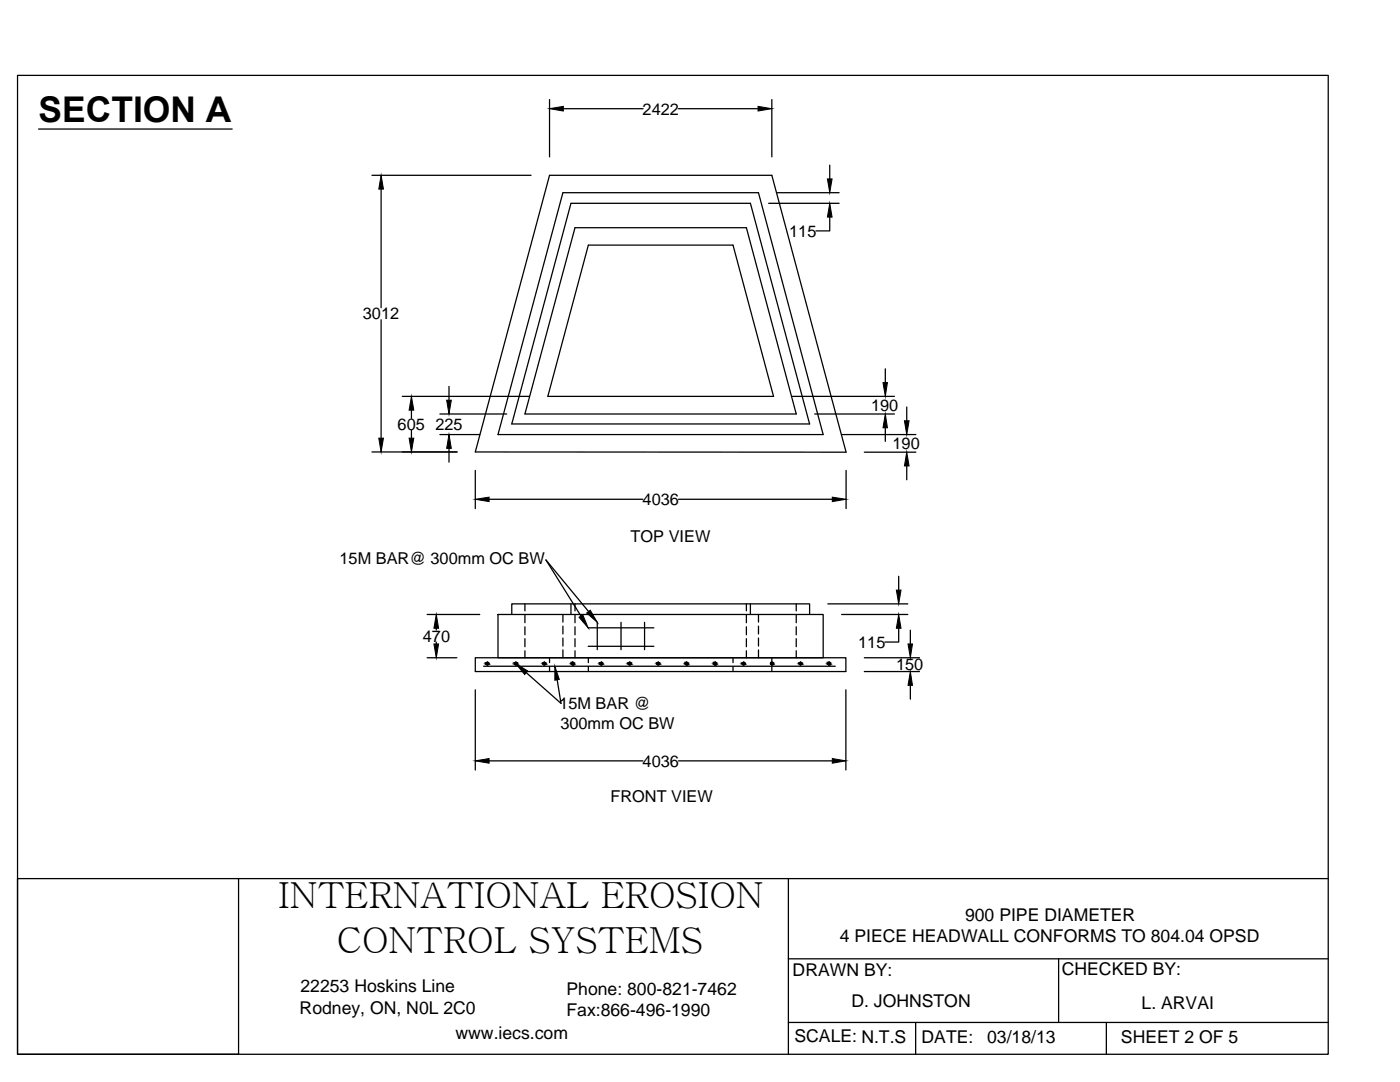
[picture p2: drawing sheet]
<svg xmlns="http://www.w3.org/2000/svg" width="279mm" height="216mm" viewBox="0 0 279 216" stroke-linecap="round" stroke-linejoin="round" font-family="sans-serif">
<!-- layer: 0 -->
<g fill="none" stroke="#000" stroke-width=".25">
<path d="M3.5 15h261.6v195.4h-261.6zM109.7 19.9v11.4M154 19.9v11.4M7.7 25.8h38.6M74.2 35h31.8M76.1 37.7v23.7M109.7 35h44.3l14.9 55.2h-74zM112.3 38.5h39.1l12.9 48.2h-64.9zM112.4 21.7h15.9M135.4 21.7h15.9M155.1 38.5h12.4M165.6 32.9v2.8"/>
<path d="M113.9 40.6h35.9l11.8 44h-59.5zM114.8 45.4h34.2l9.9 37.2h-54.1zM117.4 48.9h28.9l8.1 30.2h-45.1zM153.4 40.6h14.1M165.6 43.3v2.8h-2.8M76.1 63.8v23.6M80.3 79.1h25.3M89.6 77.1v2.8M158.1 79.1h20.4M176.7 73.6v2.7M74.2 90.2h17M82.1 81.8v1.7"/>
<path d="M82.1 85.9v1.5M87.8 86.7h7.9M87.8 82.6h13.3M89.6 89.5v2.7M94.9 93.9v7.6M97.6 99.6h30.7M135.4 99.6h30.7M162.6 82.6h15.9M168 86.7h14.8M168.9 93.9v7.6M172.5 90.2h10.3M176.7 85.4v2.7"/>
<path d="M181 81.2v2.8M181 93v2.7M179.4 115v2.7M85.2 131.2h6M85.2 122.6h10.5M87.1 125.4v.3M87.1 128.1v.4M94.9 131.2h73.9v2.8h-73.9zM94.9 137.6v16M96.5 132.9h70.2M99.4 122.6h64.9v8.6h-64.9zM102.1 122.6v-2.1h59.5v2.1"/>
<path d="M104.8 120.5v1.4M104.8 122.7v1.6M104.8 125.1v1.6M104.8 127.4v1.6M104.8 129.9v1.3M105 134.2l7 6.1-.8-4.6M109.7 131.2v1M109.7 133v1M112.3 122.6v1.5M112.3 124.9v1.6M112.3 127.3v1.6M112.3 129.7v1.5"/>
<path d="M113.9 120.5v2.1M114.8 120.5v1.4M114.8 122.7v1.6M114.8 125.1v1.6M114.8 127.4v1.6M114.8 129.9v1.3M117.4 125.3h13.1M117.4 129h13.1M117.4 131.2v1M117.4 133v1M117.5 122l-8.5-10.3 6.9 11.2M119.2 124.2v5.4"/>
<path d="M123.9 124.2v5.4M128.6 124.2v5.4M146.3 131.2v1M146.3 133v1M149 120.5v1.4M149 122.7v1.6M149 125.1v1.6M149 127.4v1.6M149 129.9v1.3M149.8 120.5v2.1M151.4 122.6v1.5M151.4 124.9v1.6"/>
<path d="M151.4 127.3v1.6M151.4 129.7v1.5M154 131.2v1M154 133v1M158.9 120.5v1.4M158.9 122.7v1.6M158.9 125.1v1.6M158.9 127.4v1.6M158.9 129.9v1.3M165.2 120.5h16M168 122.6h13.2M168.8 137.6v16"/>
<path d="M172.5 134h11M172.5 131.2h11M179.4 125.4v2.7h-2.8M181.7 125.7v2.8M181.7 136.8v2.7M97.6 151.8h30.7M135.4 151.8h30.7M3.5 175.3h44.1v35.1h-44.1zM47.6 175.3h217.5M157.3 175.3v28.7M157.3 191.3h107.8M211.3 191.3v12.7"/>
<path d="M182.7 204h-25.4v6.4M220.8 204h-38.1v6.4M265.1 204h-44.3v6.4"/>
<circle cx="97.3" cy="132.4" r=".28"/>
<circle cx="103" cy="132.4" r=".28"/>
<circle cx="108.6" cy="132.4" r=".28"/>
<circle cx="114.3" cy="132.4" r=".28"/>
<circle cx="120" cy="132.4" r=".28"/>
<circle cx="125.7" cy="132.4" r=".28"/>
<circle cx="131.4" cy="132.4" r=".28"/>
<circle cx="137" cy="132.4" r=".28"/>
<circle cx="142.8" cy="132.4" r=".28"/>
<circle cx="148.4" cy="132.4" r=".28"/>
<circle cx="154.1" cy="132.4" r=".28"/>
<circle cx="159.8" cy="132.4" r=".28"/>
<circle cx="165.5" cy="132.4" r=".28"/>
</g>
<g fill="#000" stroke="#000" stroke-width=".2">
<path d="M76.1 35l.4 2.7h-.9zM109.7 21.7l2.7-.5v1zM151.3 21.2l2.7 .5-2.7 .5zM165.1 35.7h1l-.5 2.8zM165.6 40.6l.5 2.7h-1zM89.1 79.9h1l-.5 2.7zM176.2 76.3h.9l-.4 2.8zM75.6 87.4h.9l-.4 2.8zM82.1 79.1l.5 2.7h-1zM81.6 87.4h1l-.5 2.8zM89.6 86.7l.5 2.8h-1zM94.9 99.6l2.7-.4v.9z"/>
<path d="M166.1 99.2l2.8 .4-2.8 .5zM176.7 82.6l.4 2.8h-.9zM180.5 84h.9l-.4 2.7zM181 90.2l.4 2.8h-.9zM178.9 117.7h.9l-.4 2.8zM87.1 122.6l.4 2.8h-.9zM86.6 128.5h.9l-.4 2.7zM102.9 132.4l2.4 1.5-.6 .7zM110.7 132.9l.9 2.7-.9 .1zM115.6 123.2l.7-.5 1.1 2.6zM117.1 122.3l.7-.5 1.4 2.4zM165.3 132.6h.3z"/>
<path d="M165.3 132.6l.2 .1zM179.4 122.6l.4 2.8h-.9zM181.7 134l.4 2.8h-.9zM181.2 128.5h.9l-.4 2.7zM94.9 151.8l2.7-.4v.9zM166.1 151.4l2.7 .4-2.7 .5z"/>
<path d="M97.1 132.2l-.1 .2h.5zM97.1 132.2h.3l.1 .2z"/>
<path d="M97.1 132.2h.3zM97.3 132.1l.1 .1z"/>
<path d="M97 132.4l.1 .2h.3zM97 132.4h.5l-.1 .2z"/>
<path d="M97.1 132.6l.2 .1zM97.1 132.6h.3z"/>
<path d="M102.7 132.2v.2h.5zM102.7 132.2h.5v.2z"/>
<path d="M102.7 132.2h.5zM102.9 132.1l.3 .1z"/>
<path d="M102.7 132.4v.2h.5zM102.7 132.4h.5v.2z"/>
<path d="M102.7 132.6l.2 .1zM102.7 132.6h.5z"/>
<path d="M108.4 132.2v.2h.5zM108.4 132.2h.4l.1 .2z"/>
<path d="M108.4 132.2h.4zM108.6 132.1l.2 .1z"/>
<path d="M108.4 132.4v.2h.4zM108.4 132.4h.5l-.1 .2z"/>
<path d="M108.4 132.6l.2 .1zM108.4 132.6h.4z"/>
<path d="M114.1 132.2l-.1 .2h.6zM114.1 132.2h.4l.1 .2z"/>
<path d="M114.1 132.2h.4zM114.3 132.1l.2 .1z"/>
<path d="M114 132.4l.1 .2h.4zM114 132.4h.6l-.1 .2z"/>
<path d="M114.1 132.6l.2 .1zM114.1 132.6h.4z"/>
<path d="M119.8 132.2l-.1 .2h.6zM119.8 132.2h.4l.1 .2z"/>
<path d="M119.8 132.2h.4zM120 132.1l.2 .1z"/>
<path d="M119.7 132.4l.1 .2h.4zM119.7 132.4h.6l-.1 .2z"/>
<path d="M119.8 132.6l.2 .1zM119.8 132.6h.4z"/>
<path d="M125.5 132.2l-.1 .2h.5zM125.5 132.2h.4v.2z"/>
<path d="M125.5 132.2h.4zM125.7 132.1l.2 .1z"/>
<path d="M125.4 132.4l.1 .2h.4zM125.4 132.4h.5v.2z"/>
<path d="M125.5 132.6l.2 .1zM125.5 132.6h.4z"/>
<path d="M131.2 132.2l-.1 .2h.5zM131.2 132.2h.4v.2z"/>
<path d="M131.2 132.2h.4zM131.3 132.1l.3 .1z"/>
<path d="M131.1 132.4l.1 .2h.4zM131.1 132.4h.5v.2z"/>
<path d="M131.2 132.6l.1 .1zM131.2 132.6h.4z"/>
<path d="M136.8 132.2v.2h.5zM136.8 132.2h.4l.1 .2z"/>
<path d="M136.8 132.2h.4zM137 132.1l.2 .1z"/>
<path d="M136.8 132.4v.2h.4zM136.8 132.4h.5l-.1 .2z"/>
<path d="M136.8 132.6l.3 .1zM136.8 132.6h.4z"/>
<path d="M142.5 132.2l-.1 .2h.6zM142.5 132.2h.4l.1 .2z"/>
<path d="M142.5 132.2h.4zM142.7 132.1l.2 .1z"/>
<path d="M142.4 132.4l.1 .2h.4zM142.4 132.4h.6l-.1 .2z"/>
<path d="M142.5 132.6l.2 .1zM142.5 132.6h.4z"/>
<path d="M148.2 132.2l-.1 .2h.6zM148.2 132.2h.4l.1 .2z"/>
<path d="M148.2 132.2h.4zM148.4 132.1l.2 .1z"/>
<path d="M148.1 132.4l.1 .2h.4zM148.1 132.4h.6l-.1 .2z"/>
<path d="M148.2 132.6l.2 .1zM148.2 132.6h.4z"/>
<path d="M153.9 132.2l-.1 .2h.2zM153.9 132.2h.1v.2z"/>
<path d="M153.9 132.2h.1zM153.9 132.2h.1z"/>
<path d="M153.8 132.4l.1 .2h.1zM153.8 132.4h.2v.2z"/>
<path d="M153.9 132.2l.1-.1zM154 132.1l.2 .1z"/>
<path d="M153.9 132.2h.1zM153.9 132.2h.1z"/>
<path d="M153.9 132.6h.1zM153.9 132.6h.1z"/>
<path d="M153.9 132.6l.1 .1zM154 132.6h.2z"/>
<path d="M153.9 132.6h.1zM153.9 132.6h.1z"/>
<path d="M154 132.2h.2zM154 132.2h.2z"/>
<path d="M154 132.2v.2h.4zM154 132.2h.3l.1 .2z"/>
<path d="M154 132.4v.2h.3zM154 132.4h.4l-.1 .2z"/>
<path d="M154 132.6h.2zM154 132.6h.2z"/>
<path d="M154 132.6h.2zM154 132.6h.3z"/>
<path d="M154 132.2h.3zM154 132.2h.3z"/>
<path d="M159.6 132.2l-.1 .2h.5zM159.6 132.2h.4v.2z"/>
<path d="M159.6 132.2h.4zM159.8 132.1l.2 .1z"/>
<path d="M159.5 132.4l.1 .2h.4zM159.5 132.4h.5v.2z"/>
<path d="M159.6 132.6l.2 .1zM159.6 132.6h.4z"/>
<path d="M165.3 132.2l-.1 .2h.5zM165.3 132.2h.3l.1 .2z"/>
<path d="M165.3 132.2h.3zM165.4 132.1l.2 .1z"/>
<path d="M165.2 132.4l.1 .2h.3zM165.2 132.4h.5l-.1 .2z"/>
</g>
<g font-size="7.2">
<text x="55.5" y="181.2">INTERNATIONAL EROSION</text>
<text x="67.2" y="190.1">CONTROL SYSTEMS</text>
</g>
<text font-size="7.1" x="7.7" y="24.3">SECTION A</text>
<g font-size="3.5">
<text x="192.6" y="183.7">900 PIPE DIAMETER</text>
<text x="167.6" y="188">4 PIECE HEADWALL CONFORMS TO 804.04 OPSD</text>
<text x="158.2" y="194.7">DRAWN BY:</text>
<text x="211.9" y="194.6">CHECKED BY:</text>
<text x="59.8" y="202.3">Rodney, ON, N0L 2C0</text>
<text x="60" y="198">22253 Hoskins Line</text>
<text x="113.1" y="198.5">Phone: 800-821-7462</text>
<text x="113.1" y="202.7">Fax:866-496-1990</text>
<text x="169.9" y="200.9">D. JOHNSTON</text>
<text x="227.8" y="201.3">L. ARVAI</text>
<text x="90.9" y="207.4">www.iecs.com</text>
<text x="158.6" y="207.9">SCALE: N.T.S</text>
<text x="183.9" y="208.1">DATE:</text>
<text x="197" y="208.1">03/18/13</text>
<text x="223.7" y="208.1">SHEET 2 OF 5</text>
</g>
<g font-size="3.3">
<text x="128.3" y="22.9">2422</text>
<text x="157.5" y="47.2">115</text>
<text x="72.4" y="63.7">3012</text>
<text x="173.8" y="82">190</text>
<text x="79.4" y="85.8">605</text>
<text x="86.9" y="85.8">225</text>
<text x="178.1" y="89.6">190</text>
<text x="128.3" y="100.8">4036</text>
<text x="67.8" y="112.6">15M BAR@ 300mm OC BW</text>
<text x="125.8" y="108.2">TOP VIEW</text>
<text x="84.4" y="128.1">470</text>
<text x="171.3" y="129.3">115</text>
<text x="178.8" y="133.7">150</text>
<text x="111.6" y="141.5">15M BAR @</text>
<text x="111.8" y="145.5">300mm OC BW</text>
<text x="128.3" y="153">4036</text>
<text x="121.8" y="160.1">FRONT VIEW</text>
</g>
</svg>
